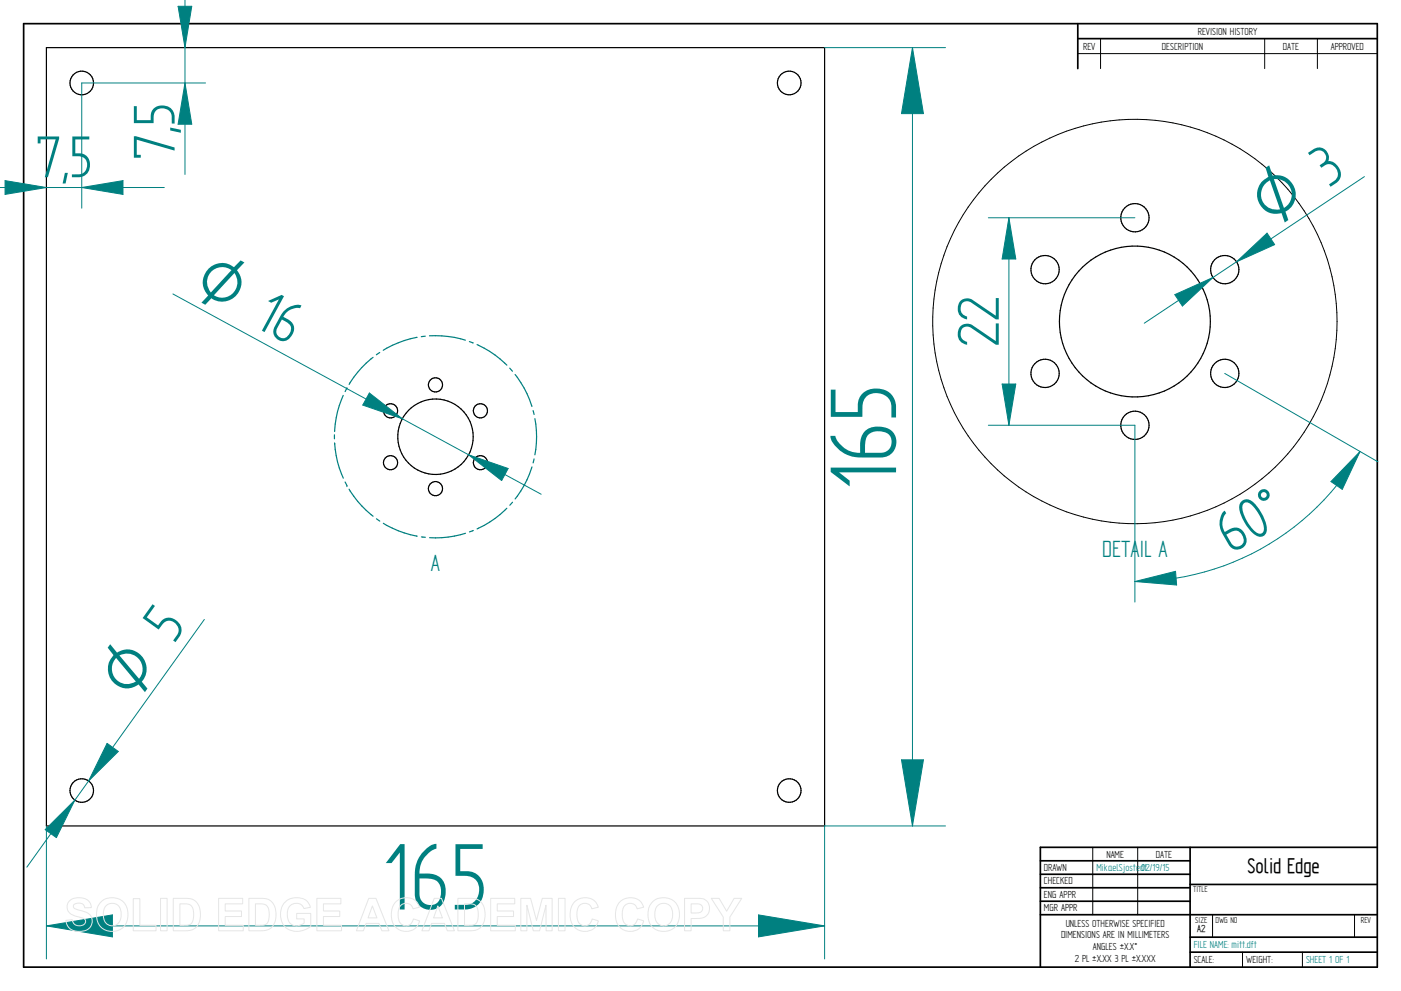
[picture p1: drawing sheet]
<svg xmlns="http://www.w3.org/2000/svg" width="594mm" height="420mm" viewBox="0 0 594 420" stroke-linecap="round" stroke-linejoin="round" font-family="sans-serif">
<g fill="none" stroke="#000" stroke-width=".72">
<path d="M10 10h574v400h-574zM457 10v19.1M457 16.4h127M504.6 359.2v50.8M584 359.2h-142.9v50.8M441.1 365h63.5M441.1 370.7h63.5M441.1 376.4h63.5M504.6 375h79.4M441.1 382.1h63.5M441.1 387.8h142.9M504.6 397.3h79.4"/>
<path d="M504.6 403.7h79.4"/>
</g>
<path d="M466.7 16.4v12.7M536.3 16.4v12.7M558.6 16.4v12.7M457 22.7h127M463.4 359.2v28.6M482.4 359.2v28.6M514.2 387.9v9.4M574.4 387.9v9.4M526.9 403.7v6.3M552.3 403.7v6.3" fill="none" stroke="#000" stroke-width=".42"/>
<g fill="none" stroke="#000" stroke-width=".51">
<path d="M19.7 20.2h330v330h-330z"/>
<circle cx="34.7" cy="35.2" r="5"/>
<circle cx="334.7" cy="35.2" r="5"/>
<circle cx="165.6" cy="174.2" r="3"/>
<circle cx="184.7" cy="163.2" r="3"/>
<circle cx="203.7" cy="174.2" r="3"/>
<circle cx="165.6" cy="196.2" r="3"/>
<circle cx="184.7" cy="185.2" r="16"/>
<circle cx="203.7" cy="196.2" r="2.99"/>
<circle cx="184.7" cy="207.2" r="2.99"/>
<circle cx="34.7" cy="335.2" r="5"/>
<circle cx="334.7" cy="335.2" r="5"/>
</g>
<path d="M19.7 392.6l28-4.7v9.3z" fill="none" stroke="#008080" stroke-width=".42"/>
<path d="M19.7 392.6l28-4.7v9.3z" fill="#008080"/>
<path d="M321.6 387.9l28.1 4.7-28.1 4.6z" fill="none" stroke="#008080" stroke-width=".42"/>
<path d="M321.6 387.9l28.1 4.7-28.1 4.6z" fill="#008080"/>
<path d="M382.3 322.2h9.3l-4.7 28zM19.7 350.2v56.4M349.7 350.2v56.4M19.7 392.6h330" fill="none" stroke="#008080" stroke-width=".42"/>
<path d="M382.3 322.2h9.3l-4.7 28z" fill="#008080"/>
<path d="M386.9 20.2l4.7 28h-9.3z" fill="none" stroke="#008080" stroke-width=".42"/>
<path d="M386.9 20.2l4.7 28h-9.3z" fill="#008080"/>
<path d="M349.7 20.2h51.2M386.9 20.2v330M19.2 351.7l12.5-12.5-7.8 15.9zM349.7 350.2h51.2" fill="none" stroke="#008080" stroke-width=".42"/>
<path d="M19.2 351.7l12.5-12.5-7.8 15.9z" fill="#008080"/>
<path d="M45.4 315.2l4.8 3.4-12.6 12.5z" fill="none" stroke="#008080" stroke-width=".42"/>
<path d="M45.4 315.2l4.8 3.4-12.6 12.5z" fill="#008080"/>
<path d="M46.7 273.1l2.9 3.6a8.2 8.2 0 0 1 10.6 1.6 8.2 8.2 0 0 1-.1 10.7l2.4 2.9-1 1.6-2.7-3.3a8.2 8.2 0 0 1-11.1-1.3 8.2 8.2 0 0 1 .4-11.2l-2.4-3.1zM50.6 277.9l8.4 9.9a6.6 6.6 0 0 0-.1-8.4 6.6 6.6 0 0 0-8.3-1.5zM49.2 278.9a6.6 6.6 0 0 0-.3 8.8 6.6 6.6 0 0 0 8.7 1.3z" fill="#008080"/>
<path d="M198.7 192.8l16.8 5.8-2.8 5.2zM86.6 262.6l-75.2 105.1" fill="none" stroke="#008080" stroke-width=".42"/>
<path d="M198.7 192.8l16.8 5.8-2.8 5.2z" fill="#008080"/>
<path d="M156.6 166.6l14 10.9-16.8-5.8z" fill="none" stroke="#008080" stroke-width=".42"/>
<path d="M156.6 166.6l14 10.9-16.8-5.8z" fill="#008080"/>
<path d="M73.3 124.6l156.2 84.9" fill="none" stroke="#008080" stroke-width=".42"/>
<path d="M225.6 198l-.2 .4a40.8 40.8 0 0 1-7 13.1M226.5 194.6l-.4 1.7M227.5 185.2l-.7 7.6M148 207.4l.5 .8a43 43 0 0 0 9.7 10.7M159.6 220l1.4 .9M214.9 215.5l-.9 .9a42.2 42.2 0 0 1-11.7 7.8M217.3 212.9l-1.1 1.3M162.6 221.9l1.4 .9a44 44 0 0 0 12.9 4.5M178.7 227.6l1.7 .2M197.4 226.1l-2.1 .6a42.2 42.2 0 0 1-13.1 1.3M200.7 224.9l-1.6 .6" fill="none" stroke="#008080" stroke-width=".51"/>
<circle cx="147.1" cy="205.9" r=".25" fill="#008080"/>
<path d="M141.9 187.9a40.8 40.8 0 0 0 3.7 14.8M146.3 204.3l.8 1.5" fill="none" stroke="#008080" stroke-width=".51"/>
<circle cx="141.9" cy="187.9" r=".25" fill="#008080"/>
<path d="M141.8 184.4v1.7" fill="none" stroke="#008080" stroke-width=".51"/>
<circle cx="141.9" cy="182.5" r=".25" fill="#008080"/>
<path d="M145.5 167.6l-.7 1.8a40.4 40.4 0 0 0-2.9 13.1M147.1 164.5l-.8 1.5" fill="none" stroke="#008080" stroke-width=".51"/>
<circle cx="147.1" cy="164.5" r=".25" fill="#008080"/>
<path d="M158.2 151.5l-.9 .6a41.5 41.5 0 0 0-9.3 10.9M161 149.4l-1.4 1M176.9 143h-.2a43.8 43.8 0 0 0-14.2 5.5M180.3 142.5l-1.7 .2M182.1 142.4l2.6-.1a43.6 43.6 0 0 1 12.7 1.9M199 144.8l1.7 .6M202.3 146.1l.6 .3a41.6 41.6 0 0 1 12 8.4M216.1 156.1l1.2 1.3M218.4 158.8l1 1.2a41.2 41.2 0 0 1 6.1 12.3M226.1 174.1l.4 1.6M226.8 177.5l.7 7.7" fill="none" stroke="#008080" stroke-width=".51"/>
<g fill="none" stroke="#000" stroke-width=".51">
<circle cx="481.3" cy="92.3" r="6"/>
<circle cx="443.1" cy="114.3" r="6"/>
<circle cx="519.3" cy="114.3" r="6"/>
<circle cx="481.2" cy="136.3" r="32"/>
<circle cx="443.2" cy="158.3" r="6"/>
<circle cx="519.4" cy="158.3" r="6"/>
<circle cx="481.2" cy="180.3" r="6"/>
</g>
<circle cx="481.2" cy="136.3" r="85.7" fill="none" stroke="#000" stroke-width=".42"/>
<path d="M498.2 124.9l16.1-7.3-12.9 12.2z" fill="none" stroke="#008080" stroke-width=".42"/>
<path d="M498.2 124.9l16.1-7.3-12.9 12.2z" fill="#008080"/>
<path d="M524.3 111l13-12.2 3.2 4.9z" fill="none" stroke="#008080" stroke-width=".42"/>
<path d="M524.3 111l13-12.2 3.2 4.9z" fill="#008080"/>
<path d="M536.7 71.1l1.5-1 1.4 4.4a8.2 8.2 0 0 1 9.4 5.2 8.2 8.2 0 0 1-3.9 10l1.2 3.6-1.5 1-1.4-4a8.2 8.2 0 0 1-9.9-5.1 8.2 8.2 0 0 1 4.3-10.2zM540.2 75.9l4.2 12.3a6.6 6.6 0 0 0 3-7.9 6.6 6.6 0 0 0-7.2-4.4zM536.5 77.9a6.5 6.5 0 0 0-.9 7.8 6.5 6.5 0 0 0 7.2 3.1l-4.3-12.3z" fill="#008080"/>
<path d="M578.6 74.9l-93.4 62.1M481.2 246.5l17.3-4.3 .4 5.8z" fill="none" stroke="#008080" stroke-width=".42"/>
<path d="M481.2 246.5l17.3-4.3 .4 5.8z" fill="#008080"/>
<path d="M576.7 191.4l-7.5 16.1-4.8-3.3z" fill="none" stroke="#008080" stroke-width=".42"/>
<path d="M576.7 191.4l-7.5 16.1-4.8-3.3z" fill="#008080"/>
<path d="M427.8 92.3l2.9 17.5h-5.8zM519.3 158.3l65 37.5M481.2 180.3v75M576.7 191.4a110.4 110.4 0 0 1-95.5 55.1" fill="none" stroke="#008080" stroke-width=".42"/>
<path d="M427.8 92.3l2.9 17.5h-5.8z" fill="#008080"/>
<path d="M424.9 162.8h5.8l-2.9 17.5z" fill="none" stroke="#008080" stroke-width=".42"/>
<path d="M424.9 162.8h5.8l-2.9 17.5z" fill="#008080"/>
<path d="M78.4 35.2l2.9 17.5h-5.8zM419.1 92.3h62.1M427.8 92.3v88M419.1 180.3h62.1" fill="none" stroke="#008080" stroke-width=".42"/>
<path d="M78.4 35.2l2.9 17.5h-5.8z" fill="#008080"/>
<path d="M75.5 2.7h5.8l-2.9 17.5z" fill="none" stroke="#008080" stroke-width=".42"/>
<path d="M75.5 2.7h5.8l-2.9 17.5z" fill="#008080"/>
<path d="M78.4 0v74M34.7 35.2h52.5M34.7 79.5l17.4-2.9v5.8z" fill="none" stroke="#008080" stroke-width=".42"/>
<path d="M34.7 79.5l17.4-2.9v5.8z" fill="#008080"/>
<path d="M2.2 76.6l17.5 2.9-17.5 2.9z" fill="none" stroke="#008080" stroke-width=".42"/>
<path d="M2.2 76.6l17.5 2.9-17.5 2.9z" fill="#008080"/>
<path d="M34.7 35.2v53.1M0 79.5h69.7" fill="none" stroke="#008080" stroke-width=".42"/>
<g fill="none" stroke="#e6e6e6" stroke-width=".42">
<path d="M29.6 381.8a6.5 6.5 0 0 1 8.5 .8l.6 2.2-2.8 .1a2.7 2.7 0 0 0-2.1-2 2.7 2.7 0 0 0-2.7 1.1 1.87 1.87 0 0 0 2.2 1.8l1.4 .4a4.4 4.4 0 0 1 4 6.2 6.4 6.4 0 0 1-9.1 1.3l-1.2-1.8-.5-1.7 2.7-.3a2.94 2.94 0 0 0 2.6 2.6 2.94 2.94 0 0 0 3.1-1.9 2.67 2.67 0 0 0-2.9-1.8 4.9 4.9 0 0 1-5-4.3l.4-1.6zM42.8 382.4a6.9 6.9 0 0 1 8.3-.8 6.9 6.9 0 0 1 3 7.7 6.7 6.7 0 0 1-8 5.5 6.7 6.7 0 0 1-5.1-8.3 6.1 6.1 0 0 1 1.8-4.1zM44.8 384.2a3.9 3.9 0 0 1 4.6-.8 3.9 3.9 0 0 1 2 4.3 3.8 3.8 0 0 1-1.9 4.3 3.8 3.8 0 0 1-4.6-.7 6.6 6.6 0 0 1-.1-7.1zM56.5 381h2.8v11.3h6.9v2.3h-9.7zM68.1 380.9h2.8v13.7h-2.8zM73.5 380.9h5a5.9 5.9 0 0 1 6.5 7 5.9 5.9 0 0 1-6.3 6.7h-5.2zM76.3 383.2h1.8a3.4 3.4 0 0 1 4 3.9v1.2a3.2 3.2 0 0 1-3.8 4h-2zM92.7 380.9h10.2v2.3h-7.4v3h6.9v2.4h-6.9v3.7h7.7v2.3h-10.5zM105.5 380.9h5.1a5.9 5.9 0 0 1 6.4 7 5.9 5.9 0 0 1-6.3 6.7h-5.2zM108.3 383.2h1.9a3.4 3.4 0 0 1 4 3.9v1.2a3.2 3.2 0 0 1-3.8 4h-2.1zM120.9 382.4a7.3 7.3 0 0 1 9.7 .1l1 2.2-2.7 .5a3.7 3.7 0 0 0-4.6-2 3.7 3.7 0 0 0-2.5 4.4 4.2 4.2 0 0 0 2.2 4.5 4.2 4.2 0 0 0 5-.8v-1.7h-3.2v-2.3h6v5.4a8.1 8.1 0 0 1-11.8-.8 8.3 8.3 0 0 1 .9-9.5zM134.4 380.9h10.2v2.3h-7.4v3h6.9v2.4h-6.9v3.7h7.6v2.3h-10.4z"/>
<path d="M156.4 380.9h3l5.5 13.7h-3l-1.2-3.1h-5.5l-1.1 3.1h-3zM157.9 384.1l1.9 5.1h-3.7zM167.7 382.5a6 6 0 0 1 10.2 2.1l-2.8 .7a3.2 3.2 0 0 0-3.9-2.2 3.2 3.2 0 0 0-2.4 3.8 4.6 4.6 0 0 0 2.5 5.5 3.2 3.2 0 0 0 4-2.8l2.6 .8a6.1 6.1 0 0 1-7.2 4.3 6.1 6.1 0 0 1-4.8-6.8 7.7 7.7 0 0 1 1.8-5.4zM184.1 380.9h3.1l5.5 13.7h-3l-1.2-3.1h-5.5l-1.1 3.1h-3zM185.7 384.1l1.9 5.1h-3.8zM194.2 380.9h5a5.9 5.9 0 0 1 6.5 7 5.9 5.9 0 0 1-6.3 6.7h-5.2zM197 383.2h1.8a3.4 3.4 0 0 1 4 3.9v1.2a3.2 3.2 0 0 1-3.8 4h-2zM208.1 380.9h10.2v2.3h-7.4v3h6.9v2.4h-6.9v3.7h7.6v2.3h-10.4zM220.8 380.9h4.2l2.5 9.3 2.4-9.3h4.2v13.7h-2.5l-.1-10.8-2.7 10.8h-2.7l-2.7-10.8v10.8h-2.6zM236.8 380.9h2.8v13.7h-2.8zM243.5 382.5a6 6 0 0 1 10.2 2.1l-2.8 .7a3.2 3.2 0 0 0-3.8-2.2 3.2 3.2 0 0 0-2.4 3.8 4.6 4.6 0 0 0 2.4 5.5 3.2 3.2 0 0 0 4-2.8l2.6 .8a6.1 6.1 0 0 1-7.2 4.3 6.1 6.1 0 0 1-4.7-6.8 7.7 7.7 0 0 1 1.7-5.4zM262.7 382.5a6 6 0 0 1 10.2 2.1l-2.7 .7a3.2 3.2 0 0 0-3.9-2.2 3.2 3.2 0 0 0-2.4 3.8 4.6 4.6 0 0 0 2.4 5.5 3.2 3.2 0 0 0 4-2.8l2.7 .8a6.1 6.1 0 0 1-7.2 4.3 6.1 6.1 0 0 1-4.8-6.8 7.7 7.7 0 0 1 1.7-5.4z"/>
<path d="M276.7 382.4a6.9 6.9 0 0 1 8.3-.8 6.9 6.9 0 0 1 3 7.7 6.7 6.7 0 0 1-8.1 5.5 6.7 6.7 0 0 1-5.1-8.3 6.1 6.1 0 0 1 1.9-4.1zM278.7 384.2a3.9 3.9 0 0 1 4.6-.8 3.9 3.9 0 0 1 1.9 4.3 3.8 3.8 0 0 1-1.8 4.3 3.8 3.8 0 0 1-4.7-.7 6.6 6.6 0 0 1 0-7.1zM290.3 380.9h5.2a4.4 4.4 0 0 1 5.4 4.3 4.4 4.4 0 0 1-5.4 4.2h-2.4v5.2h-2.8zM293.1 383.2h1.8a2.1 2.1 0 0 1 2.6 .6 2.1 2.1 0 0 1 0 2.6 3.4 3.4 0 0 1-2.9 .7h-1.5zM301.6 380.9h3.3l3.2 5.4 3.2-5.4h3.2l-5 7.9v5.8h-2.8v-5.8z"/>
</g>
<g font-size="45" fill="#008080">
<text x="379.9" y="207.4" transform="rotate(-90 379.9 207.4)">165</text>
<text x="162.4" y="385.6">165</text>
</g>
<g font-size="28.1" fill="#008080">
<text x="74" y="67.8" transform="rotate(-90 74 67.8)">7,5</text>
<text x="15" y="75.1">7,5</text>
<text x="563.4" y="79.7" transform="rotate(-34 563.4 79.7)">3</text>
<text x="423.5" y="147.1" transform="rotate(-90 423.5 147.1)">22</text>
<text x="521.9" y="235" transform="rotate(-30 521.9 235)">60°</text>
<text x="73.7" y="273.2" transform="rotate(-54 73.7 273.2)">5</text>
</g>
<text font-size="27" fill="#008080" x="80.8" y="123.7" transform="rotate(28 80.8 123.7)">O 16</text>
<g font-size="11.3" fill="#008080">
<text x="467.4" y="236.1">DETAIL A</text>
<text x="182.7" y="242.1">A</text>
</g>
<text font-size="10.1" x="529" y="370.2">Solid Edge</text>
<g font-size="4.9">
<text x="507.9" y="14.7">REVISION HISTORY</text>
<text x="459.3" y="21">REV</text>
<text x="492.7" y="21">DESCRIPTION</text>
<text x="544" y="21">DATE</text>
<text x="564.3" y="21">APPROVED</text>
<text x="469.1" y="363.6">NAME</text>
<text x="490.1" y="363.6">DATE</text>
<text x="442.7" y="369.3">DRAWN</text>
<text x="442.7" y="375">CHECKED</text>
<text x="442.7" y="380.7">ENG APPR</text>
<text x="442.7" y="386.4">MGR APPR</text>
<text x="451.9" y="392.9">UNLESS OTHERWISE SPECIFIED</text>
<text x="449.9" y="397.9">DIMENSIONS ARE IN MILLIMETERS</text>
<text x="455.7" y="407.8">2 PL ±X.XX 3 PL ±X.XXX</text>
<text x="463.5" y="402.9">ANGLES ±X.X°</text>
<text x="506.2" y="408.3">SCALE:</text>
<text x="528.4" y="408.3">WEIGHT:</text>
</g>
<g font-size="4.9" fill="#008080">
<text x="464.9" y="369.3">MikaelSjostedt</text>
<text x="483.9" y="369.3">02/19/15</text>
<text x="506.2" y="402">FILE NAME: mitt.dft</text>
<text x="553.8" y="408.4">SHEET 1 OF 1</text>
</g>
<text font-size="4.8" x="507.7" y="395.3">A2</text>
<g font-size="4.1">
<text x="505.9" y="378.3">TITLE</text>
<text x="506.9" y="391.1">SIZE</text>
<text x="515.4" y="391.1">DWG NO</text>
<text x="577" y="391.1">REV</text>
</g>
</svg>
